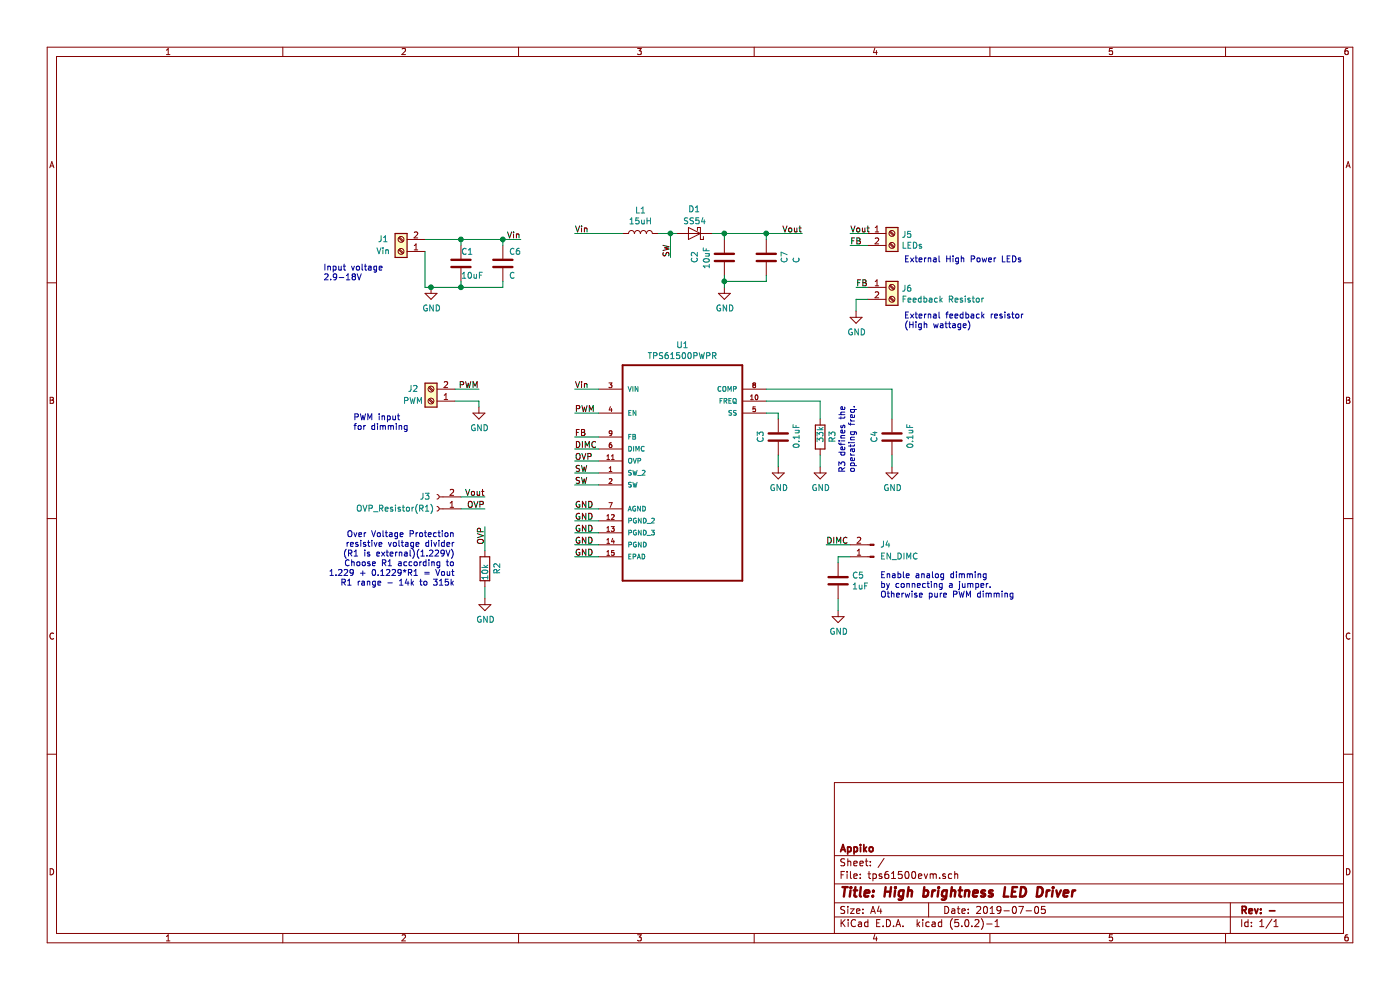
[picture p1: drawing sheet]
EESchema Schematic File Version 4
LIBS:tps61500evm-cache
EELAYER 26 0
EELAYER END
$Descr A4 11693 8268
encoding utf-8
Sheet 1 1
Title "High brightness LED Driver"
Date "2019-07-05"
Rev "-"
Comp "Appiko"
Comment1 ""
Comment2 ""
Comment3 ""
Comment4 ""
$EndDescr
$Comp
L TPS61500PWPR:TPS61500PWPR U1
U 1 1
P 5700 3850
F 0 "U1" H 5700 4820 50  0000 C CNN
F 1 "TPS61500PWPR" H 5700 4729 50  0000 C CNN
F 2 "lib_fp:SOP65P640X120-15N" H 5700 3850 50  0001 L BNN
F 3 "HTSSOP-14 Texas Instruments" H 5700 3850 50  0001 L BNN
F 4 "https://www.digikey.in/product-detail/en/texas-instruments/TPS61500PWPR/296-24014-1-ND/1985046?utm_source=snapeda&utm_medium=aggregator&utm_campaign=symbol" H 5700 3850 50  0001 L BNN "Field4"
F 5 "Texas Instruments" H 5700 3850 50  0001 L BNN "Field5"
F 6 "TPS61500PWPR" H 5700 3850 50  0001 L BNN "Field6"
F 7 "High Brightness LED Driver with Integrated 3-A, 40-V Power Switch 14-HTSSOP -40 to 85" H 5700 3850 50  0001 L BNN "Field7"
F 8 "296-24014-1-ND" H 5700 3850 50  0001 L BNN "Field8"
	1    5700 3850
	1    0    0    -1  
$EndComp
$Comp
L Device:R R3
U 1 1
P 6850 3650
F 0 "R3" V 6950 3600 50  0000 L CNN
F 1 "33k" V 6850 3600 50  0000 L CNN
F 2 "lib_fp:R_0805_2012Metric" V 6780 3650 50  0001 C CNN
F 3 "~" H 6850 3650 50  0001 C CNN
	1    6850 3650
	1    0    0    -1  
$EndComp
$Comp
L Device:R R2
U 1 1
P 4050 4750
F 0 "R2" V 4150 4700 50  0000 L CNN
F 1 "10k" V 4050 4650 50  0000 L CNN
F 2 "lib_fp:R_0805_2012Metric" V 3980 4750 50  0001 C CNN
F 3 "~" H 4050 4750 50  0001 C CNN
	1    4050 4750
	1    0    0    -1  
$EndComp
$Comp
L Device:L L1
U 1 1
P 5350 1950
F 0 "L1" V 5540 1950 50  0000 C CNN
F 1 "15uH" V 5449 1950 50  0000 C CNN
F 2 "lib_fp:L_12x12mm_H8mm" H 5350 1950 50  0001 C CNN
F 3 "~" H 5350 1950 50  0001 C CNN
	1    5350 1950
	0    -1   -1   0   
$EndComp
$Comp
L Device:C C5
U 1 1
P 7000 4850
F 0 "C5" H 7115 4896 50  0000 L CNN
F 1 "1uF" H 7115 4805 50  0000 L CNN
F 2 "lib_fp:C_0805_2012Metric" H 7038 4700 50  0001 C CNN
F 3 "~" H 7000 4850 50  0001 C CNN
	1    7000 4850
	1    0    0    -1  
$EndComp
$Comp
L Device:C C4
U 1 1
P 7450 3650
F 0 "C4" V 7300 3600 50  0000 L CNN
F 1 "0.1uF" V 7600 3550 50  0000 L CNN
F 2 "lib_fp:C_0805_2012Metric" H 7488 3500 50  0001 C CNN
F 3 "~" H 7450 3650 50  0001 C CNN
	1    7450 3650
	1    0    0    -1  
$EndComp
$Comp
L Device:C C2
U 1 1
P 6050 2150
F 0 "C2" V 5800 2100 50  0000 L CNN
F 1 "10uF" V 5900 2050 50  0000 L CNN
F 2 "lib_fp:C_0805_2012Metric" H 6088 2000 50  0001 C CNN
F 3 "~" H 6050 2150 50  0001 C CNN
	1    6050 2150
	1    0    0    -1  
$EndComp
$Comp
L Device:C C1
U 1 1
P 3850 2200
F 0 "C1" H 3850 2300 50  0000 L CNN
F 1 "10uF" H 3850 2100 50  0000 L CNN
F 2 "lib_fp:C_0805_2012Metric" H 3888 2050 50  0001 C CNN
F 3 "~" H 3850 2200 50  0001 C CNN
	1    3850 2200
	1    0    0    -1  
$EndComp
$Comp
L Device:C C3
U 1 1
P 6500 3650
F 0 "C3" V 6350 3600 50  0000 L CNN
F 1 "0.1uF" V 6650 3550 50  0000 L CNN
F 2 "lib_fp:C_0805_2012Metric" H 6538 3500 50  0001 C CNN
F 3 "~" H 6500 3650 50  0001 C CNN
	1    6500 3650
	1    0    0    -1  
$EndComp
$Comp
L Device:D_Schottky D1
U 1 1
P 5800 1950
F 0 "D1" H 5750 1750 50  0000 L CNN
F 1 "SS54" H 5700 1850 50  0000 L CNN
F 2 "lib_fp:D_SMC" H 5800 1950 50  0001 C CNN
F 3 "~" H 5800 1950 50  0001 C CNN
	1    5800 1950
	-1   0    0    1   
$EndComp
Wire Wire Line
	3850 2050 3850 2000
Wire Wire Line
	5500 1950 5600 1950
$Comp
L power:GND #PWR0101
U 1 1
P 7000 5100
F 0 "#PWR0101" H 7000 4850 50  0001 C CNN
F 1 "GND" H 7005 4927 50  0000 C CNN
F 2 "" H 7000 5100 50  0001 C CNN
F 3 "" H 7000 5100 50  0001 C CNN
	1    7000 5100
	1    0    0    -1  
$EndComp
$Comp
L power:GND #PWR0102
U 1 1
P 3600 2400
F 0 "#PWR0102" H 3600 2150 50  0001 C CNN
F 1 "GND" H 3605 2227 50  0000 C CNN
F 2 "" H 3600 2400 50  0001 C CNN
F 3 "" H 3600 2400 50  0001 C CNN
	1    3600 2400
	1    0    0    -1  
$EndComp
$Comp
L power:GND #PWR0103
U 1 1
P 6500 3900
F 0 "#PWR0103" H 6500 3650 50  0001 C CNN
F 1 "GND" H 6505 3727 50  0000 C CNN
F 2 "" H 6500 3900 50  0001 C CNN
F 3 "" H 6500 3900 50  0001 C CNN
	1    6500 3900
	1    0    0    -1  
$EndComp
$Comp
L power:GND #PWR0104
U 1 1
P 6850 3900
F 0 "#PWR0104" H 6850 3650 50  0001 C CNN
F 1 "GND" H 6855 3727 50  0000 C CNN
F 2 "" H 6850 3900 50  0001 C CNN
F 3 "" H 6850 3900 50  0001 C CNN
	1    6850 3900
	1    0    0    -1  
$EndComp
$Comp
L power:GND #PWR0105
U 1 1
P 7450 3900
F 0 "#PWR0105" H 7450 3650 50  0001 C CNN
F 1 "GND" H 7455 3727 50  0000 C CNN
F 2 "" H 7450 3900 50  0001 C CNN
F 3 "" H 7450 3900 50  0001 C CNN
	1    7450 3900
	1    0    0    -1  
$EndComp
$Comp
L power:GND #PWR0106
U 1 1
P 6050 2400
F 0 "#PWR0106" H 6050 2150 50  0001 C CNN
F 1 "GND" H 6055 2227 50  0000 C CNN
F 2 "" H 6050 2400 50  0001 C CNN
F 3 "" H 6050 2400 50  0001 C CNN
	1    6050 2400
	1    0    0    -1  
$EndComp
$Comp
L power:GND #PWR0107
U 1 1
P 7150 2600
F 0 "#PWR0107" H 7150 2350 50  0001 C CNN
F 1 "GND" H 7155 2427 50  0000 C CNN
F 2 "" H 7150 2600 50  0001 C CNN
F 3 "" H 7150 2600 50  0001 C CNN
	1    7150 2600
	1    0    0    -1  
$EndComp
Wire Wire Line
	7150 2600 7150 2500
Wire Wire Line
	6050 2300 6050 2350
Wire Wire Line
	7450 3900 7450 3800
Wire Wire Line
	6850 3800 6850 3900
Wire Wire Line
	6500 3900 6500 3800
Wire Wire Line
	6400 3450 6500 3450
Wire Wire Line
	6500 3450 6500 3500
Wire Wire Line
	6400 3350 6850 3350
Wire Wire Line
	6850 3350 6850 3500
Wire Wire Line
	7450 3250 7450 3500
Wire Wire Line
	7100 1950 7250 1950
Wire Wire Line
	3850 2350 3850 2400
Wire Wire Line
	3850 4150 4050 4150
Wire Wire Line
	4800 3950 5000 3950
Wire Wire Line
	4800 4050 5000 4050
Wire Wire Line
	4800 3850 5000 3850
Wire Wire Line
	4800 3750 5000 3750
Wire Wire Line
	4800 3650 5000 3650
Wire Wire Line
	4800 3450 5000 3450
Wire Wire Line
	4800 3250 5000 3250
Wire Wire Line
	4800 4250 5000 4250
Wire Wire Line
	4800 4350 5000 4350
Wire Wire Line
	4800 4450 5000 4450
Wire Wire Line
	4800 4550 5000 4550
Wire Wire Line
	4800 4650 5000 4650
Wire Wire Line
	7000 5100 7000 5000
Wire Wire Line
	4050 4900 4050 5000
$Comp
L power:GND #PWR0108
U 1 1
P 4050 5000
F 0 "#PWR0108" H 4050 4750 50  0001 C CNN
F 1 "GND" H 4055 4827 50  0000 C CNN
F 2 "" H 4050 5000 50  0001 C CNN
F 3 "" H 4050 5000 50  0001 C CNN
	1    4050 5000
	1    0    0    -1  
$EndComp
Wire Wire Line
	4050 4600 4050 4400
Text Label 7100 2050 0    50   ~ 0
FB
Text Label 4800 3650 0    50   ~ 0
FB
Text Label 4800 3450 0    50   ~ 0
PWM
Text Label 4800 3250 0    50   ~ 0
Vin
Text Label 4800 3950 0    50   ~ 0
SW
Text Label 4800 4050 0    50   ~ 0
SW
Text Label 4800 4250 0    50   ~ 0
GND
Text Label 4800 4350 0    50   ~ 0
GND
Text Label 4800 4450 0    50   ~ 0
GND
Text Label 4800 4550 0    50   ~ 0
GND
Text Label 4800 4650 0    50   ~ 0
GND
Text Label 4800 3850 0    50   ~ 0
OVP
Text Label 4800 3750 0    50   ~ 0
DIMC
Text Label 4800 1950 0    50   ~ 0
Vin
Text Label 4350 2000 2    50   ~ 0
Vin
Text Label 6700 1950 2    50   ~ 0
Vout
Text Label 7100 1950 0    50   ~ 0
Vout
Text Label 4050 4150 2    50   ~ 0
Vout
Text Label 4050 4400 3    50   ~ 0
OVP
Wire Wire Line
	7250 2050 7100 2050
Wire Wire Line
	5950 1950 6050 1950
Wire Wire Line
	6050 2000 6050 1950
Wire Wire Line
	5600 1950 5600 2150
Connection ~ 5600 1950
Wire Wire Line
	5600 1950 5650 1950
Text Label 5600 2150 1    50   ~ 0
SW
Wire Wire Line
	3800 3250 4000 3250
Wire Wire Line
	3800 3350 4000 3350
Wire Wire Line
	4000 3350 4000 3400
$Comp
L power:GND #PWR0109
U 1 1
P 4000 3400
F 0 "#PWR0109" H 4000 3150 50  0001 C CNN
F 1 "GND" H 4005 3227 50  0000 C CNN
F 2 "" H 4000 3400 50  0001 C CNN
F 3 "" H 4000 3400 50  0001 C CNN
	1    4000 3400
	1    0    0    -1  
$EndComp
Text Label 4000 3250 2    50   ~ 0
PWM
Wire Wire Line
	4800 1950 5200 1950
Wire Wire Line
	7100 4550 6900 4550
Text Label 6900 4550 0    50   ~ 0
DIMC
$Comp
L Connector:Conn_01x02_Male J4
U 1 1
P 7300 4650
F 0 "J4" H 7250 4550 50  0000 R CNN
F 1 "EN_DIMC" H 7250 4650 50  0000 R CNN
F 2 "lib_fp:PinHeader_1x02_P2.54mm_Vertical" H 7300 4650 50  0001 C CNN
F 3 "~" H 7300 4650 50  0001 C CNN
	1    7300 4650
	-1   0    0    1   
$EndComp
Wire Wire Line
	7100 4650 7000 4650
Wire Wire Line
	7000 4650 7000 4700
$Comp
L Device:C C6
U 1 1
P 4200 2200
F 0 "C6" H 4250 2300 50  0000 L CNN
F 1 "C" H 4250 2100 50  0000 L CNN
F 2 "lib_fp:C_0805_2012Metric" H 4238 2050 50  0001 C CNN
F 3 "~" H 4200 2200 50  0001 C CNN
	1    4200 2200
	1    0    0    -1  
$EndComp
Wire Wire Line
	4200 2050 4200 2000
Wire Wire Line
	4200 2000 3850 2000
Wire Wire Line
	4200 2350 4200 2400
Wire Wire Line
	4200 2400 3850 2400
$Comp
L Device:C C7
U 1 1
P 6400 2150
F 0 "C7" V 6550 2100 50  0000 L CNN
F 1 "C" V 6650 2100 50  0000 L CNN
F 2 "lib_fp:C_0805_2012Metric" H 6438 2000 50  0001 C CNN
F 3 "~" H 6400 2150 50  0001 C CNN
	1    6400 2150
	1    0    0    -1  
$EndComp
Wire Wire Line
	6050 1950 6400 1950
Connection ~ 6050 1950
Wire Wire Line
	6400 2000 6400 1950
Connection ~ 6400 1950
Wire Wire Line
	6400 1950 6700 1950
Wire Wire Line
	6400 2300 6400 2350
Wire Wire Line
	6400 2350 6050 2350
Connection ~ 6050 2350
Wire Wire Line
	6050 2350 6050 2400
$Comp
L Connector:Screw_Terminal_01x02 J5
U 1 1
P 7450 1950
F 0 "J5" H 7529 1942 50  0000 L CNN
F 1 "LEDs" H 7529 1851 50  0000 L CNN
F 2 "lib_fp:TerminalBlock_bornier-2_P5.08mm" H 7450 1950 50  0001 C CNN
F 3 "~" H 7450 1950 50  0001 C CNN
	1    7450 1950
	1    0    0    -1  
$EndComp
$Comp
L Connector:Screw_Terminal_01x02 J6
U 1 1
P 7450 2400
F 0 "J6" H 7529 2392 50  0000 L CNN
F 1 "Feedback Resistor" H 7529 2301 50  0000 L CNN
F 2 "lib_fp:TerminalBlock_bornier-2_P5.08mm" H 7450 2400 50  0001 C CNN
F 3 "~" H 7450 2400 50  0001 C CNN
	1    7450 2400
	1    0    0    -1  
$EndComp
$Comp
L Connector:Screw_Terminal_01x02 J1
U 1 1
P 3350 2100
F 0 "J1" H 3500 2000 50  0000 C CNN
F 1 "Vin" H 3500 2100 50  0000 C CNN
F 2 "lib_fp:TerminalBlock_bornier-2_P5.08mm" H 3350 2100 50  0001 C CNN
F 3 "~" H 3350 2100 50  0001 C CNN
	1    3350 2100
	-1   0    0    1   
$EndComp
$Comp
L Connector:Screw_Terminal_01x02 J2
U 1 1
P 3600 3350
F 0 "J2" H 3750 3250 50  0000 C CNN
F 1 "PWM" H 3750 3350 50  0000 C CNN
F 2 "lib_fp:TerminalBlock_bornier-2_P5.08mm" H 3600 3350 50  0001 C CNN
F 3 "~" H 3600 3350 50  0001 C CNN
	1    3600 3350
	-1   0    0    1   
$EndComp
Wire Wire Line
	7150 2400 7250 2400
Wire Wire Line
	7150 2500 7250 2500
Text Label 7150 2400 0    50   ~ 0
FB
Text Notes 2950 3600 0    50   ~ 0
PWM input \nfor dimming\n
Text Notes 2700 2350 0    50   ~ 0
Input voltage\n2.9-18V
Text Notes 3800 4900 2    50   ~ 0
Over Voltage Protection\nresistive voltage divider\n(R1 is external)(1.229V)\nChoose R1 according to\n1.229 + 0.1229*R1 = Vout\nR1 range - 14k to 315k
Text Notes 7350 5000 0    50   ~ 0
Enable analog dimming\nby connecting a jumper.\nOtherwise pure PWM dimming
$Comp
L Connector:Conn_01x02_Female J3
U 1 1
P 3650 4250
F 0 "J3" H 3750 4150 50  0000 C CNN
F 1 "OVP_Resistor(R1)" H 4000 4250 50  0000 C CNN
F 2 "Connector_PinSocket_2.54mm:PinSocket_1x02_P2.54mm_Vertical" H 3650 4250 50  0001 C CNN
F 3 "~" H 3650 4250 50  0001 C CNN
	1    3650 4250
	-1   0    0    1   
$EndComp
Wire Wire Line
	4050 4250 3850 4250
Text Label 4050 4250 2    50   ~ 0
OVP
Text Notes 7150 3950 1    50   ~ 0
R3 defines the\noperating freq.
Wire Wire Line
	6400 3250 7450 3250
Text Notes 7550 2200 0    50   ~ 0
External High Power LEDs
Text Notes 7550 2750 0    50   ~ 0
External feedback resistor\n(High wattage)
Wire Wire Line
	4200 2000 4350 2000
Connection ~ 4200 2000
Wire Wire Line
	3550 2000 3850 2000
Connection ~ 3850 2000
Wire Wire Line
	3550 2100 3550 2400
Wire Wire Line
	3550 2400 3600 2400
Wire Wire Line
	3600 2400 3850 2400
Connection ~ 3600 2400
Connection ~ 3850 2400
$EndSCHEMATC
